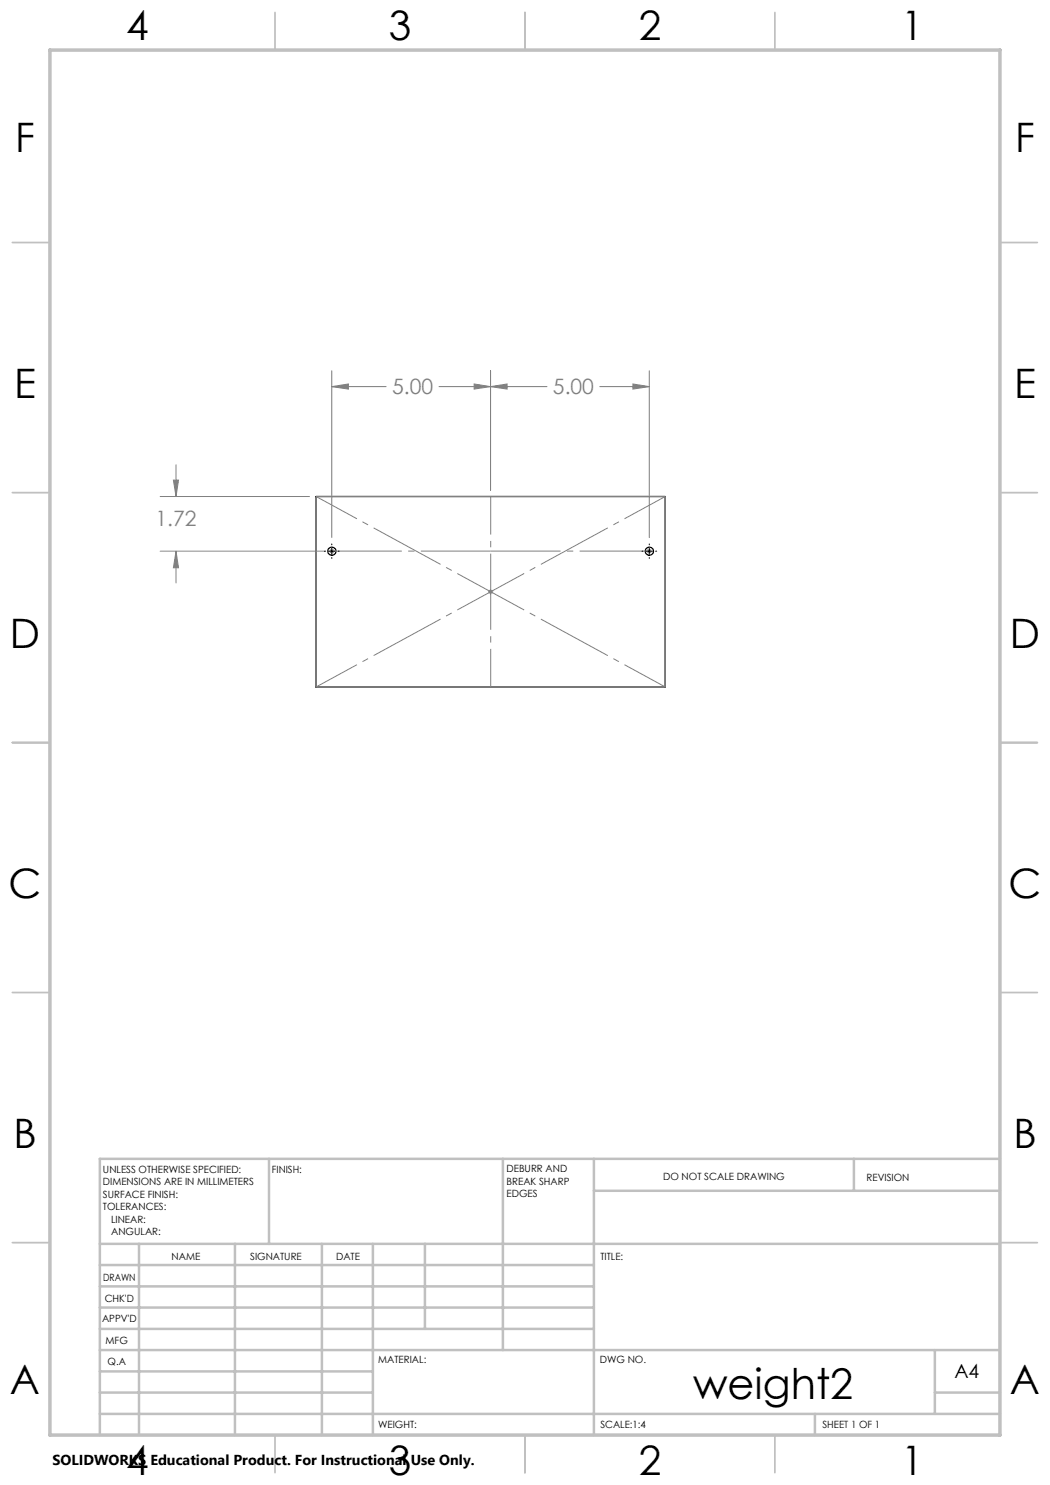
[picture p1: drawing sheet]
<svg xmlns="http://www.w3.org/2000/svg" width="210mm" height="297mm" viewBox="0 0 210 297" stroke-linecap="round" stroke-linejoin="round" font-family="sans-serif">
<g fill="none" stroke="#000" stroke-width=".25">
<path d="M63.2 99.3h69.8v38.1h-69.8z"/>
<circle cx="66.4" cy="110.2" r=".83"/>
<circle cx="129.9" cy="110.2" r=".83"/>
</g>
<g fill="none" stroke="#808080" stroke-width=".2">
<path d="M66.4 77.3l3.3-.5v1zM66.4 74.2v33.3M66.4 77.3h10.8M87.8 77.3h21.6M94.8 76.8l3.3 .5-3.3 .5zM98.1 77.3l3.3-.5v1zM98.1 74.2v23.8M119.9 77.3h10M126.6 76.8l3.3 .5-3.3 .5zM129.9 74.2v33.3M32 99.3h29.9M34.7 96h1l-.5 3.3z"/>
<path d="M35.2 93v6.3M32 110.2h33.1M35.2 110.2l.5 3.4h-1zM35.2 110.2v6.4M65.9 110.2h1M66 109.9l.7 .7M66.4 109.7v1M66.7 109.9l-.7 .7M97.6 118.4h1M97.8 118l.7 .7M98.1 117.9v1M98.5 118l-.7 .7"/>
<path d="M129.4 110.2h1M129.5 109.9l.7 .7M129.9 109.7v1M130.2 109.9l-.7 .7"/>
</g>
<path d="M63.2 99.3l69.9 38.1M63.2 137.4l69.9-38.1" fill="none" stroke="#808080" stroke-width=".2" stroke-dasharray="15.2 1.3 1.3 1.3" stroke-dashoffset="5.9" stroke-linecap="butt"/>
<path d="M63.2 99.3h69.8v38.1h-69.8z" fill="none" stroke="#808080" stroke-width=".25"/>
<path d="M98.1 99.3v38.1" fill="none" stroke="#808080" stroke-width=".2" stroke-dasharray="15.2 1.3 1.3 1.3" stroke-dashoffset="7.6" stroke-linecap="butt"/>
<path d="M66.4 110.2h31.7M98.1 110.2h31.8" fill="none" stroke="#808080" stroke-width=".2" stroke-dasharray="15.2 1.3 1.3 1.3" stroke-dashoffset="1.3" stroke-linecap="butt"/>
<g fill="none" stroke="#c0c0c0" stroke-width=".35">
<path d="M55 2.5v7.5M105 2.5v7.5M155 2.5v7.5M2.5 48.5h7.5M200 48.5h7.5M2.5 98.5h7.5M200 98.5h7.5M2.5 148.5h7.5M200 148.5h7.5M2.5 198.5h7.5M200 198.5h7.5M2.5 248.5h7.5"/>
<path d="M200 248.5h7.5M55 287v7.5M105 287v7.5M155 287v7.5"/>
</g>
<g fill="none" stroke="#c0c0c0" stroke-width=".5">
<path d="M53.8 231.8v17M100.6 231.8v38.2M118.8 231.8v55.2M118.8 238.2h81.2M170.8 231.8v6.4M200 231.8h-180v55.2M20 248.8h180M20 257.3h98.8M20 253h98.8M27.8 248.8v38.2M47 248.8v38.2M64.4 248.8v38.2"/>
<path d="M74.6 248.8v38.2M85 248.8v17M20 265.8h98.8M20 261.5h98.8M20 278.5h54.6M20 274.3h54.6M20 270h180M187 278.5h13M187 270v12.8M20 282.8h180M163 282.8v4.2"/>
</g>
<path d="M10 10h190v277h-190z" fill="none" stroke="#c0c0c0" stroke-width=".7"/>
<path d="M64.9 110.2h.2M65.7 110.2h1.3M66.4 108.8v.2M66.4 109.6v1.3M66.4 111.5v.2M67.6 110.2h.2M128.4 110.2h.2M129.2 110.2h1.3M129.9 108.8v.2M129.9 109.6v1.3M129.9 111.5v.2M131.1 110.2h.2" fill="none" stroke="#000" stroke-width=".2"/>
<path d="M35.2 110.2l.5 3.4h-1zM34.7 96h1l-.5 3.3zM66.4 77.3l3.3-.5v1zM94.8 76.8l3.3 .5-3.3 .5zM98.1 77.3l3.3-.5v1zM126.6 76.8l3.3 .5-3.3 .5z" fill="#808080"/>
<text font-size="8.5" x="138.6" y="279.7">weight2</text>
<g font-size="8.1">
<text x="25.2" y="8">4</text>
<text x="77.7" y="8">3</text>
<text x="127.7" y="8">2</text>
<text x="180.2" y="8">1</text>
<text x="3" y="30.4">F</text>
<text x="203" y="30.4">F</text>
<text x="2.8" y="79.6">E</text>
<text x="202.8" y="79.6">E</text>
<text x="2" y="129.6">D</text>
<text x="202" y="129.6">D</text>
<text x="1.7" y="179.6">C</text>
<text x="201.7" y="179.6">C</text>
<text x="2.7" y="229.6">B</text>
<text x="202.7" y="229.6">B</text>
<text x="2" y="278.9">A</text>
<text x="202" y="278.9">A</text>
<text x="25.2" y="295">4</text>
<text x="77.7" y="295">3</text>
<text x="127.7" y="295">2</text>
<text x="180.2" y="295">1</text>
</g>
<g font-size="4.2" fill="#808080">
<text x="78.4" y="78.9">5.00</text>
<text x="110.6" y="78.9">5.00</text>
<text x="31.1" y="105.3">1.72</text>
</g>
<text font-size="3.9" x="190.9" y="275.5">A4</text>
<text font-size="2.9" x="10.5" y="292.9">SOLIDWORKS Educational Product. For Instructional Use Only.</text>
<g font-size="2">
<text x="20.6" y="234.6">UNLESS OTHERWISE SPECIFIED:</text>
<text x="20.6" y="237.1">DIMENSIONS ARE IN MILLIMETERS</text>
<text x="20.6" y="239.6">SURFACE FINISH:</text>
<text x="54.4" y="234.6">FINISH:</text>
<text x="101.3" y="234.5">DEBURR AND</text>
<text x="101.3" y="237">BREAK SHARP</text>
<text x="101.3" y="239.5">EDGES</text>
<text x="132.6" y="236">DO NOT SCALE DRAWING</text>
<text x="173.3" y="236.2">REVISION</text>
<text x="20.6" y="242.1">TOLERANCES:</text>
<text x="22.2" y="244.6">LINEAR:</text>
<text x="22.2" y="247.1">ANGULAR:</text>
<text x="34.3" y="252">NAME</text>
<text x="50" y="251.9">SIGNATURE</text>
<text x="67.2" y="251.9">DATE</text>
<text x="120.1" y="251.9">TITLE:</text>
<text x="20.6" y="256.1">DRAWN</text>
<text x="20.9" y="260.3">CHK'D</text>
<text x="20.4" y="264.4">APPV'D</text>
<text x="21.1" y="268.8">MFG</text>
<text x="21.5" y="273">Q.A</text>
<text x="75.6" y="272.5">MATERIAL:</text>
<text x="120" y="272.5">DWG NO.</text>
<text x="75.6" y="285.5">WEIGHT:</text>
<text x="120.1" y="285.6">SCALE:1:4</text>
<text x="164.5" y="285.6">SHEET 1 OF 1</text>
</g>
</svg>
